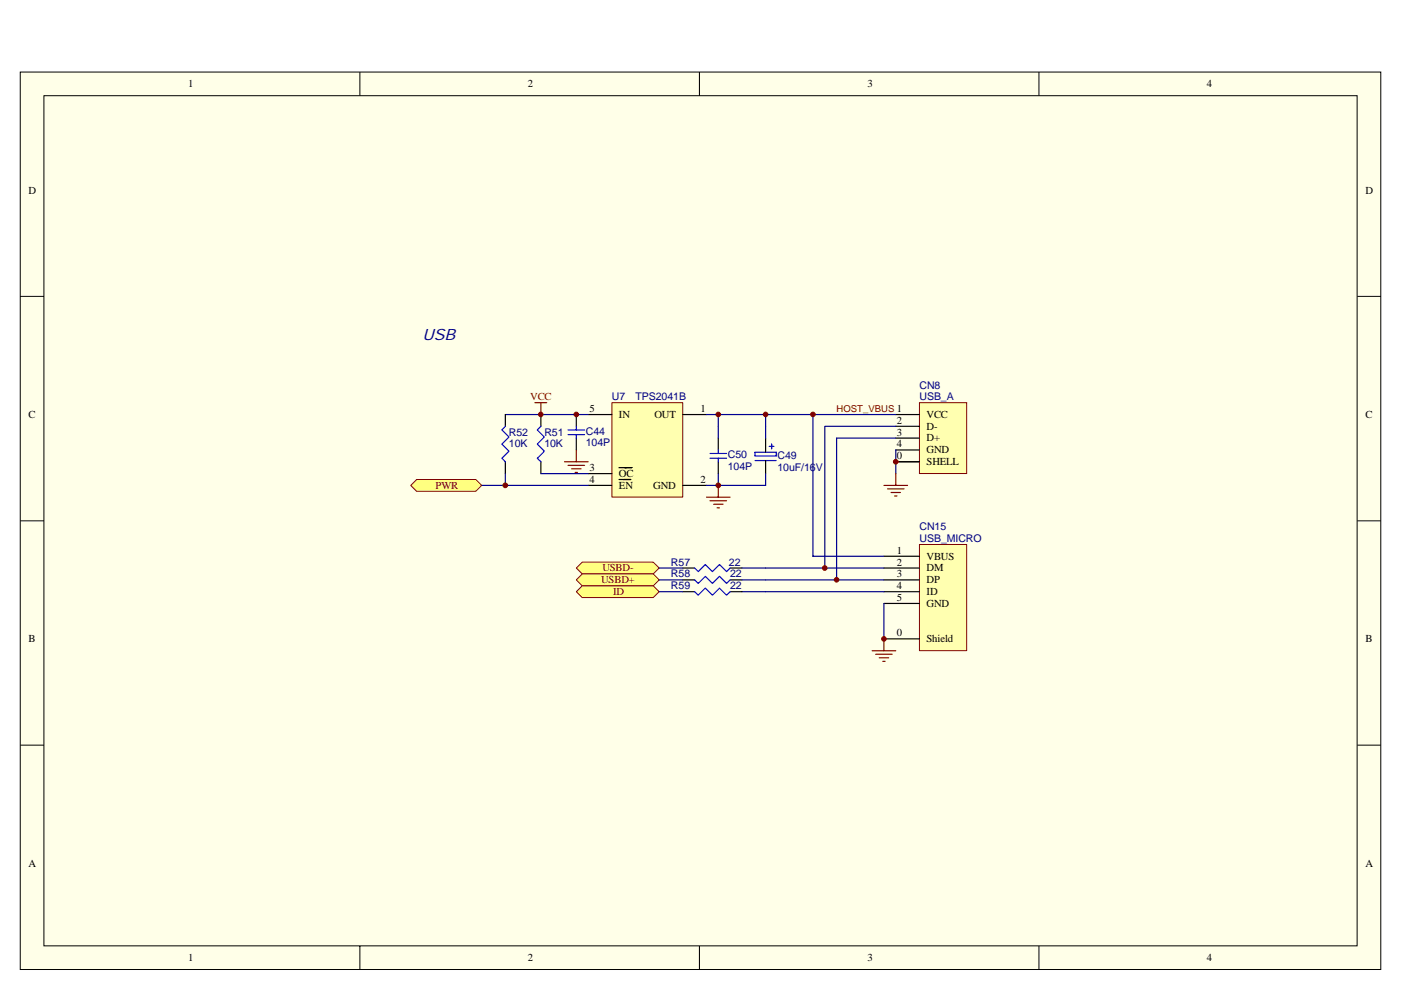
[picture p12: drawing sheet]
<svg xmlns="http://www.w3.org/2000/svg" width="297mm" height="210mm" viewBox="0 0 297 210" stroke-linecap="round" stroke-linejoin="round" font-family="sans-serif">
<path d="M4.3 15.3h288.5v190.3h-288.5z" fill="#ffffe8"/>
<g fill="none" stroke="#000" stroke-width=".21">
<path d="M4.3 15.3h288.5v190.3h-288.5zM76.3 15.3v5M148.3 15.3v5M220.3 15.3v5M9.3 20.3h278.4v180.3h-278.4zM4.3 62.9h5M287.8 62.9h5M4.3 110.5h5M287.8 110.5h5M4.3 158.1h5M287.8 158.1h5M76.3 200.6v5.1"/>
<path d="M148.3 200.6v5.1M220.3 200.6v5.1"/>
</g>
<path d="M195 85.4h10v15h-10z" fill="#ffffb0"/>
<path d="M194.9 85.4h10.1v15h-10.1z" fill="none" stroke="#800000" stroke-width=".21"/>
<path d="M189.9 87.9h5M189.9 90.4h5M189.9 92.9h5M189.9 95.4h5M189.9 97.9h5" fill="none" stroke="#000" stroke-width=".25"/>
<path d="M177.4 92.9h12.5M189.9 95.4v5.1" fill="none" stroke="#000080" stroke-width=".25"/>
<path d="M129.7 85.4h15.1v20h-15.1z" fill="#ffffb0"/>
<path d="M129.7 85.4h15.1v20h-15.1z" fill="none" stroke="#800000" stroke-width=".21"/>
<g fill="none" stroke="#000" stroke-width=".25">
<path d="M114.7 87.9v2.5M114.7 97.9v2.6M122.2 87.9v2.5M122.2 92.9v2.5M124.7 87.9h5M131.2 99.2h2.8M144.8 87.9h5M152.3 92.9v2.5M152.3 97.9v2.6M162.3 92.9v3M162.3 97.7v2.8M124.7 103h5"/>
<path d="M124.7 100.5h5M131.2 101.7h2.5M144.8 103h5"/>
</g>
<g fill="none" stroke="#00f" stroke-width=".25">
<path d="M114.7 90.4l-.8 .8 1.5 1.5-1.5 1.5 1.5 1.5-1.5 1.5 .8 .7M120.4 92.2h3.5M120.4 91.2h3.5M122.2 90.4v.8M122.2 92.2v.7M150.5 97.2h3.5M150.5 96.2h3.5M152.3 95.4v.8M152.3 97.2v.7M160.1 95.9h4.5v.8h-4.5zM160.1 97.7h4.5M163.1 94.7h1"/>
<path d="M163.6 94.2v1"/>
</g>
<path d="M107.1 87.9h17.6M149.8 87.9h40.1M152.3 87.9v2.5M162.3 87.9v2.5M102.1 103h22.6M114.7 100.5h10M152.3 100.5v2.5M162.3 100.5v2.5h-12.5" fill="none" stroke="#000080" stroke-width=".25"/>
<path d="M119.7 97.9h5M120.4 98.7h3.5M121.2 99.4h2M122.2 95.4v2.5M121.9 100.2h.5M149.8 105.5h5M150.5 106.2h3.5M151.3 107h2M152 107.7h.5M152.3 103v2.5" fill="none" stroke="#800000" stroke-width=".25"/>
<path d="M87.1 103l1.2-1.3h12.6l1.2 1.3-1.2 1.2h-12.6z" fill-rule="evenodd" fill="#ffff80" stroke="#800000" stroke-width=".21"/>
<path d="M152.3 90.4v2.5M162.3 90.4v2.5M177.4 92.9v30.1M189.9 90.4h-15v30.1M107.1 100.5v2.5" fill="none" stroke="#000080" stroke-width=".25"/>
<path d="M107.1 87.9v2.5M107.1 97.9v2.6" fill="none" stroke="#000" stroke-width=".25"/>
<path d="M107.1 90.4l-.7 .8 1.5 1.5-1.5 1.5 1.5 1.5-1.5 1.5 .7 .7" fill="none" stroke="#00f" stroke-width=".25"/>
<path d="M187.4 103h5M188.2 103.7h3.5M188.9 104.5h2M189.7 105.2h.5M189.9 100.5v2.5" fill="none" stroke="#800000" stroke-width=".25"/>
<g fill="#ffff80" stroke="#800000" stroke-width=".21">
<path d="M122.2 120.5l1.2-1.3h15.1l1.3 1.3-1.3 1.2h-15.1z" fill-rule="evenodd"/>
<path d="M123.4 121.7h15.1l1.3 1.3-1.3 1.2h-15.1l-1.2-1.2z" fill-rule="evenodd"/>
</g>
<path d="M195 115.5h10v22.5h-10z" fill="#ffffb0"/>
<path d="M194.9 115.5h10.1v22.5h-10.1z" fill="none" stroke="#800000" stroke-width=".21"/>
<path d="M187.4 118h7.5M144.8 120.5h2.5M144.8 123h2.5M154.8 120.5h2.5M154.8 123h2.5M187.4 120.5h7.5M187.4 123h7.5M187.4 125.5h7.5M187.4 128h7.5M187.4 135.5h7.5" fill="none" stroke="#000" stroke-width=".25"/>
<path d="M184.9 138h5M185.6 138.8h3.6M186.4 139.5h2M187.4 135.5v2.5M187.2 140.3h.5" fill="none" stroke="#800000" stroke-width=".25"/>
<path d="M139.8 123h5M139.8 120.5h5M157.3 125.5h5M157.3 123h5M157.3 120.5h5" fill="none" stroke="#000080" stroke-width=".25"/>
<path d="M147.3 120.5l.7 .7 1.5-1.5 1.5 1.5 1.5-1.5 1.5 1.5 .8-.7M147.3 123l.7 .7 1.5-1.5 1.5 1.5 1.5-1.5 1.5 1.5 .8-.7" fill="none" stroke="#00f" stroke-width=".25"/>
<path d="M122.2 125.5l1.2-1.3h15.1l1.3 1.3-1.3 1.2h-15.1z" fill-rule="evenodd" fill="#ffff80" stroke="#800000" stroke-width=".21"/>
<path d="M144.8 125.5h2.5M154.8 125.5h2.5" fill="none" stroke="#000" stroke-width=".25"/>
<path d="M147.3 125.5l.7 .7 1.5-1.5 1.5 1.5 1.5-1.5 1.5 1.5 .8-.7" fill="none" stroke="#00f" stroke-width=".25"/>
<path d="M172.4 87.9v30.1h15M139.8 125.5h5M162.3 125.5h25.1M162.3 120.5h25.1M162.3 123h25.1M187.4 128v7.5" fill="none" stroke="#000080" stroke-width=".25"/>
<path d="M113.4 85.4h2.5M114.7 85.4v2.5" fill="none" stroke="#800000" stroke-width=".25"/>
<g fill="#800000" stroke="#800000" stroke-width=".21">
<circle cx="189.9" cy="97.9" r=".49"/>
<circle cx="114.7" cy="87.9" r=".49"/>
<circle cx="122.2" cy="87.9" r=".49"/>
<circle cx="152.3" cy="102.9" r=".49"/>
<circle cx="152.3" cy="87.9" r=".49"/>
<circle cx="162.3" cy="87.9" r=".49"/>
<circle cx="107.1" cy="102.9" r=".5"/>
<circle cx="177.4" cy="123" r=".49"/>
<circle cx="174.9" cy="120.5" r=".49"/>
<circle cx="187.4" cy="135.5" r=".49"/>
<circle cx="172.4" cy="87.9" r=".49"/>
</g>
<text font-size="3.3" fill="#000080" x="89.6" y="72.2">USB</text>
<g font-size="2.3">
<text x="39.9" y="18.5">1</text>
<text x="111.9" y="18.5">2</text>
<text x="183.9" y="18.5">3</text>
<text x="255.9" y="18.5">4</text>
<text x="6.1" y="41">D</text>
<text x="289.5" y="41">D</text>
<text x="6.1" y="88.6">C</text>
<text x="125" y="87.4">5</text>
<text x="131.2" y="88.6">IN</text>
<text x="138.7" y="88.6">OUT</text>
<text x="148.5" y="87.4">1</text>
<text x="190.2" y="89.9">2</text>
<text x="196.4" y="88.6">VCC</text>
<text x="289.5" y="88.6">C</text>
<text x="190.2" y="92.4">3</text>
<text x="190.2" y="94.9">4</text>
<text x="196.4" y="91.1">D-</text>
<text x="196.4" y="93.6">D+</text>
<text x="125" y="99.9">3</text>
<text x="131.2" y="101.2">OC</text>
<text x="190.2" y="97.4">0</text>
<text x="196.4" y="96.2">GND</text>
<text x="196.4" y="98.7">SHELL</text>
<text x="125" y="102.4">4</text>
<text x="131.2" y="103.7">EN</text>
<text x="138.5" y="103.7">GND</text>
<text x="148.5" y="102.4">2</text>
<text x="190.2" y="117.5">1</text>
<text x="190.2" y="120">2</text>
<text x="196.4" y="118.7">VBUS</text>
<text x="190.2" y="122.4">3</text>
<text x="190.2" y="125">4</text>
<text x="196.4" y="121.2">DM</text>
<text x="196.4" y="123.7">DP</text>
<text x="190.2" y="127.5">5</text>
<text x="196.4" y="126.2">ID</text>
<text x="196.4" y="128.7">GND</text>
<text x="6.1" y="136.2">B</text>
<text x="190.2" y="135">0</text>
<text x="196.4" y="136.2">Shield</text>
<text x="289.5" y="136.2">B</text>
<text x="6.1" y="183.8">A</text>
<text x="289.5" y="183.8">A</text>
<text x="39.9" y="203.9">1</text>
<text x="111.9" y="203.9">2</text>
<text x="183.9" y="203.9">3</text>
<text x="255.9" y="203.9">4</text>
</g>
<g font-size="2.3" fill="#800000">
<text x="112.4" y="84.9">VCC</text>
<text x="92.3" y="103.7">PWR</text>
<text x="127.5" y="123.7">USBD+</text>
<text x="127.7" y="121.2">USBD-</text>
<text x="130" y="126.2">ID</text>
</g>
<g font-size="2.2" fill="#000080">
<text x="194.9" y="82.4">CN8</text>
<text x="129.7" y="84.9">U7</text>
<text x="134.7" y="84.9">TPS2041B</text>
<text x="194.9" y="84.9">USB_A</text>
<text x="107.9" y="92.4">R52</text>
<text x="107.9" y="94.9">10K</text>
<text x="115.4" y="92.4">R51</text>
<text x="115.4" y="94.9">10K</text>
<text x="124.2" y="92.2">C44</text>
<text x="124.2" y="94.7">104P</text>
<text x="154.3" y="97.2">C50</text>
<text x="154.3" y="99.7">104P</text>
<text x="164.8" y="97.4">C49</text>
<text x="164.8" y="99.9">10uF/16V</text>
<text x="194.9" y="112.5">CN15</text>
<text x="142.3" y="120">R57</text>
<text x="154.6" y="120">22</text>
<text x="194.9" y="115">USB_MICRO</text>
<text x="142.3" y="122.5">R58</text>
<text x="142.3" y="125">R59</text>
<text x="154.8" y="122.5">22</text>
<text x="154.8" y="125">22</text>
</g>
<text font-size="2" fill="#800000" x="177.4" y="87.5">HOST_VBUS 1</text>
</svg>
